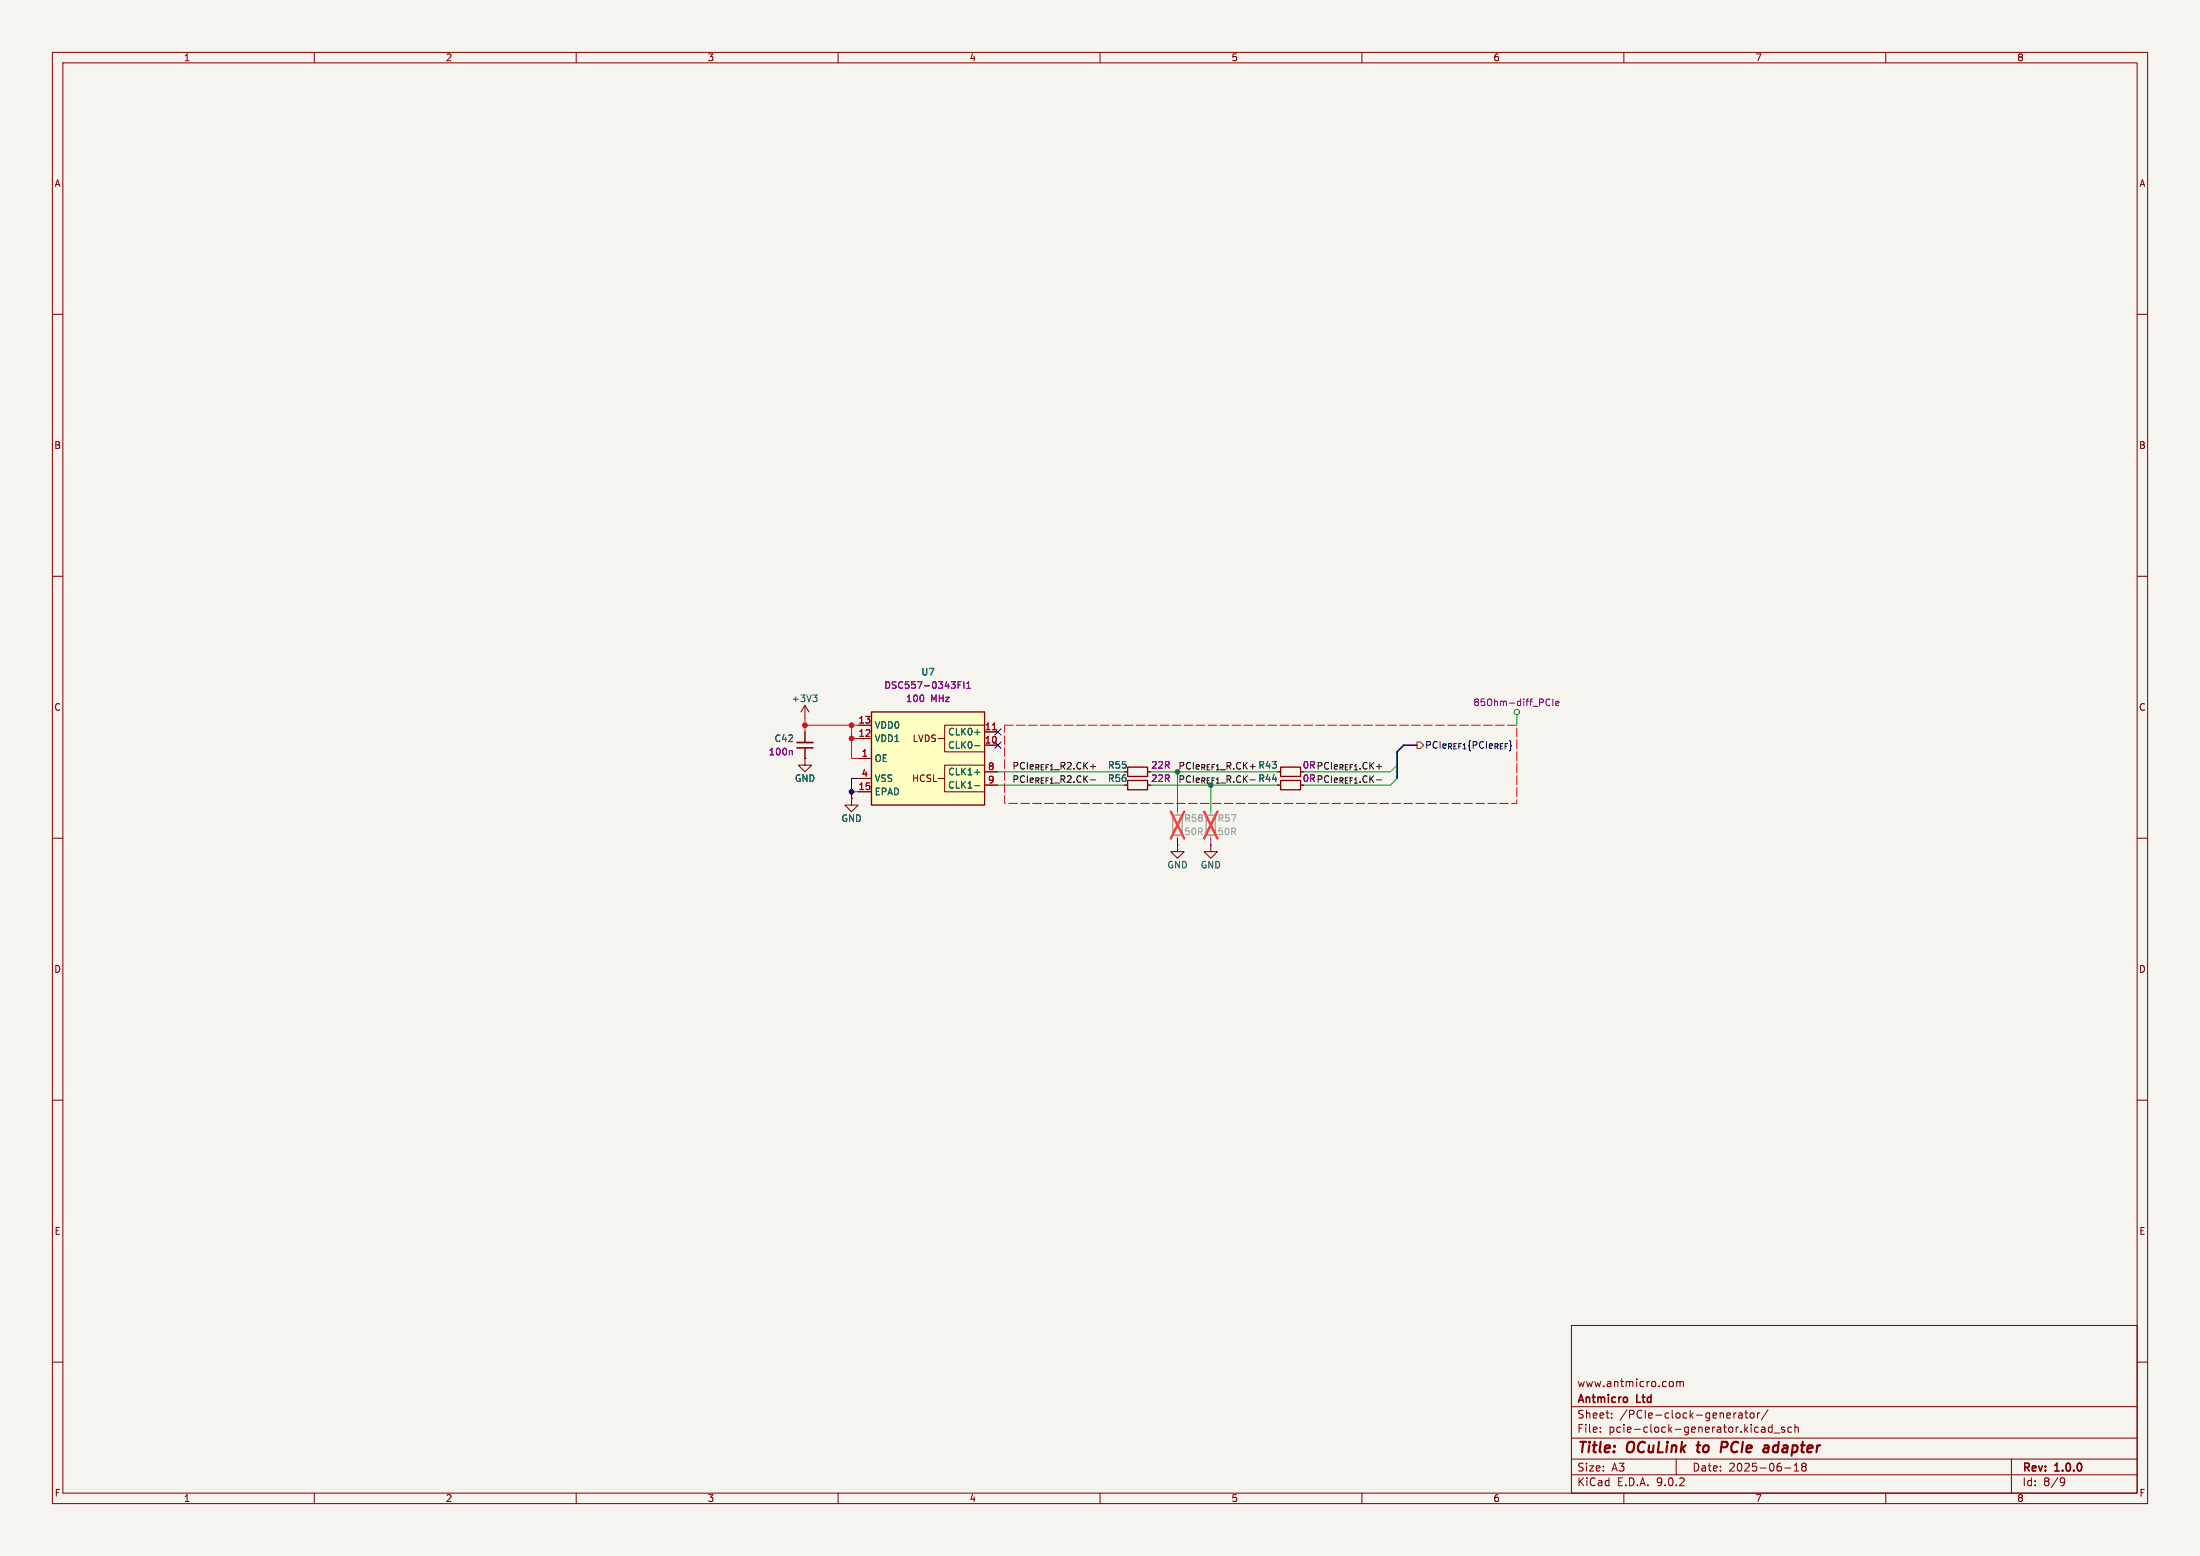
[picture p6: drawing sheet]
<svg xmlns="http://www.w3.org/2000/svg" width="420mm" height="297mm" viewBox="0 0 420 297" stroke-linecap="round" stroke-linejoin="round" font-family="sans-serif">
<path d="M0 0h420v297h-420z" fill="#f5f4ef" stroke="#f5f4ef" stroke-width=".19"/>
<g fill="none" stroke="#840000" stroke-width=".19">
<path d="M10 10h400v277h-400zM12 12h396v273h-396zM60 10v2M110 10v2M160 10v2M210 10v2M260 10v2M310 10v2M360 10v2M10 60h2M408 60h2M10 110h2"/>
<path d="M408 110h2M153.7 134.6v2.6M153.7 139.7v2M153.7 134.6l-.8 1.3M153.7 134.6l.7 1.3M10 160h2M153.7 144.8v1.3h1.2l-1.2 1.2-1.3-1.2h1.3M153.7 144.8h.1M153.7 142.7v2.1M214.6 147.3h.7M214.6 149.9h.7M219.1 147.3h.6"/>
<path d="M219.1 149.9h.6M408 160h2M10 210h2M408 210h2M300 253h108v32h-108zM10 260h2M300 278.5h108M300 274.5h108M300 268.5h108M305.5 273.2v.2M305.5 272.5v.1M307.7 270.5v.2"/>
<path d="M307.7 269.8v.1M319.2 263.7l.2 .3v.4l-.2 .3M320 278.5v3M320.1 263.8l.4-.1 .2 .2M320.1 263.7v1M320.7 263.9l.2-.2 .4 .1 .1 .9M320.7 263.9v.8M331 269.7v1M331.4 269.7l-.2 .1-.2 .2M331.9 269.8h.6l.1 .9M332.6 270l-.5 .1a.29 .29 0 0 0-.2 .3 .29 .29 0 0 0 .2 .3l.5-.1M333.1 269.7h.6"/>
<path d="M333.3 269.2v1.3l.4 .2M334.2 269.8l.4-.1 .3 .3v.4l-.3 .3-.4-.1-.1-.2zM335.5 269.7v1M335.9 269.7l-.2 .1-.2 .2M336.4 272.4h.3l.2 .2v.8M336.9 273.3l-.5 .1M336.9 272.7l-.5 .1M337.5 269.1l-1.3 1.9M338.3 272.5l-.4-.1-.3 .3 .1 .6h.6M338.3 271.9v1.5M338.7 273.5h1.1M340.7 272.5l-.4-.1-.2 .2 .1 .2 .5 .2v.3h-.6"/>
<path d="M342 272.5l-.4-.1-.3 .3 .1 .6h.6M342.5 279.7l.4-.4v1.5M342.7 272.5l.2-.1 .3 .1 .1 .9M342.7 271.9v1.5M344 279.4l-.1 .2 .3 .3M344.2 279.9l-.3 .3 .1 .4 .2 .2 .5-.1 .1-.2-.1-.4-.2-.2M344.2 279.9h.3M344.7 279.4l.1 .2-.3 .3M384 278.5v6.5M408 260h2M60 285v2M110 285v2"/>
<path d="M160 285v2M210 285v2M260 285v2M300 281.5h108M310 285v2M340.7 280.2h1.2M342.5 280.8h.9M360 285v2M393.6 282.1l.5 .1a.99 .99 0 0 1-.4 1.4h-.3M394.2 282.7l-.3 .3h-.3"/>
</g>
<path d="M323.9 275.9h.7M324.3 275.2l-.3 1.7 .3 .3M329.5 275.2h-.8l-.2 2M329.6 276.2l-1 .1M337.4 275.9l.3 .3-.2 1M337.5 277.1l-.2 .1M337.6 276.3l-.6 .1" fill="none" stroke="#840000" stroke-width=".4"/>
<path d="M215.3 146.4h3.8v1.8h-3.8zM215.3 149h3.8v1.7h-3.8z" fill="none" stroke="#840000" stroke-width=".25"/>
<path d="M152.1 142.7h3.1" fill="none" stroke="#840000" stroke-width=".3"/>
<path d="M152.1 141.7h3.1" fill="none" stroke="#840000" stroke-width=".33"/>
<path d="M151.1 143.2l.1 .2v.7" fill="none" stroke="#840084" stroke-width=".19"/>
<path d="M155.2 132.7h.8l-.5 .4M155.7 133.1l.3 .3v.3l-.3 .2" fill="none" stroke="#006464" stroke-width=".19"/>
<path d="M166.4 135.9h21.6v17.8h-21.6z" fill="#ffffc2"/>
<g fill="none" stroke="#840000" stroke-width=".19">
<path d="M153.7 139.7v2M163.8 138.4h2.6M188 138.4h-7.7v5.1h7.7M188 139.7h2.5M153.7 144.8h.1M153.7 142.7v2.1M162.6 152.4v1.3h1.2l-1.2 1.2-1.3-1.2h1.3M162.6 152.4h.1M163.8 141h2.6M163.8 148.6h2.6M163.8 144.8h2.6M163.8 151.1h2.6"/>
<path d="M179.1 141h1.2M179.1 148.6h1.2M188 146.1h-7.7v5h7.7M188 142.2h2.5M188 147.3h2.5M188 149.9h2.5M214.6 147.3h.7M214.6 149.9h.7M219.1 147.3h.6M219.1 149.9h.6M243.8 147.3h.7M243.8 149.9h.7"/>
<path d="M224.8 161.3v1.3h-1.3l1.3 1.2 1.3-1.2h-1.3M224.8 161.3h.1M231.1 161.3v1.3h-1.2l1.2 1.2 1.3-1.2h-1.3M231.1 161.3h.1"/>
</g>
<path d="M166.4 135.9h21.6v17.8h-21.6zM244.5 149h3.8v1.7h-3.8zM244.5 146.4h3.8v1.8h-3.8z" fill="none" stroke="#840000" stroke-width=".25"/>
<path d="M186.1 139.8h.9M186.1 142.3h.9M186.1 147.4h.9M186.1 150h.9" fill="none" stroke="#006464" stroke-width=".19"/>
<path d="M189.5 139.3h.7" fill="none" stroke="#a90000" stroke-width=".19"/>
<path d="M182.9 130.7h.4M183.5 130.1h-.6v1.3M184 130.1v1.3M184.5 131.4h.8M184.5 130.5l.4-.4v1.3M295.4 133.5h.5M295.9 134.6h-.5M296.5 133.4v1.3M297 134.3l.6-.2-.1-.2-.3-.1-.2 .2 .1 .6h.4M151.1 143.2l.1 .2v.7" fill="none" stroke="#840084" stroke-width=".19"/>
<path d="M223.9 155.6h1.8v3.8h-1.8zM230.3 155.6h1.7v3.8h-1.7z" fill="none" stroke="#9c9b98" stroke-width=".25"/>
<path d="M224.8 154.9v.7M224.8 159.4v.6M231.1 154.9v.7M231.1 159.4v.6" fill="none" stroke="#9c9b98" stroke-width=".19"/>
<path d="M223.5 154.9l2.6 5.1M226.1 154.9l-2.6 5.1M229.9 154.9l2.5 5.1M232.4 154.9l-2.5 5.1" fill="none" stroke="#e12e31" stroke-width=".46"/>
<g fill="none" stroke="#008400" stroke-width=".19">
<path d="M289.6 136.4v2"/>
<circle cx="289.6" cy="135.9" r=".51"/>
</g>
<path d="M191.8 138.4h97.8v15h-97.8v-15" fill="none" stroke="#f00" stroke-width=".19" stroke-dasharray="1.7 .6"/>
<path d="M270.5 141.6h.6l.7 .6-.7 .7h-.6z" fill="none" stroke="#725600" stroke-width=".19"/>
<path d="M270.5 142.2h-2.5l-1.3 1.3v5.1" fill="none" stroke="#000084" stroke-width=".3"/>
<path d="M153.7 138.4h10.1M153.7 137.2v2.5M162.6 138.4v6.4h1.2M162.6 141h1.2" fill="none" stroke="#f00" stroke-width=".19"/>
<path d="M162.6 151.1h1.2M163.8 148.6h-1.2v3.8M224.8 160v1.3M231.1 160v1.3" fill="none" stroke="#00f" stroke-width=".19"/>
<path d="M190.5 147.3h24.1M190.5 149.9h24.1M219.7 147.3h24.1M219.7 149.9h24.1M224.8 147.3v7.6M231.1 149.9v5M266.7 146.1l-1.3 1.2h-16.5M266.7 148.6l-1.3 1.3h-16.5" fill="none" stroke="#009600" stroke-width=".19"/>
<path d="M189.9 139.1l1.2 1.2M191.1 139.1l-1.2 1.2M189.9 141.6l1.2 1.2M191.1 141.6l-1.2 1.2" fill="none" stroke="#000084" stroke-width=".19"/>
<circle cx="224.8" cy="147.3" r=".46" fill="#009600" stroke="#009600" stroke-width=".19"/>
<g fill="#f00" stroke="#f00" stroke-width=".19">
<circle cx="153.7" cy="138.4" r=".46"/>
<circle cx="162.6" cy="138.4" r=".46"/>
<circle cx="162.6" cy="141" r=".46"/>
</g>
<circle cx="162.6" cy="151.1" r=".46" fill="#00f" stroke="#00f" stroke-width=".19"/>
<g font-size="2.8" fill="#840000">
<text x="301" y="277.9">Title:</text>
<text x="310.6" y="277.9">OCuLink</text>
<text x="324.9" y="277.9">to</text>
<text x="330.2" y="277.9">PCIe</text>
<text x="339.1" y="277.9">adapter</text>
</g>
<g font-size="2.1" fill="#840000">
<text x="301" y="268.2">Antmicro</text>
<text x="301" y="265">www.antmicro.com</text>
<text x="312.5" y="268.2">Ltd</text>
<text x="301" y="273.7">File:</text>
<text x="301" y="271">Sheet:</text>
<text x="307.1" y="273.7">pcie-clock-generator.kicad_sch</text>
<text x="309.2" y="271">/PCIe-clock-generator/</text>
<text x="301" y="281.1">Size:</text>
<text x="307.6" y="281.1">A3</text>
<text x="323" y="281.1">Date:</text>
<text x="330" y="281.1">2025-06-18</text>
<text x="386" y="281.3">Rev:</text>
<text x="392.4" y="281.3">1.0.0</text>
<text x="301" y="283.9">KiCad</text>
<text x="308.7" y="283.9">E.D.A.</text>
<text x="316.3" y="283.9">9.0.2</text>
<text x="386" y="283.9">Id:</text>
<text x="390.1" y="283.9">8/9</text>
</g>
<g font-size="1.8" fill="#840000">
<text x="35" y="11.9">1</text>
<text x="85" y="11.9">2</text>
<text x="135" y="11.9">3</text>
<text x="185" y="11.9">4</text>
<text x="235" y="11.9">5</text>
<text x="285" y="11.9">6</text>
<text x="335" y="11.9">7</text>
<text x="385" y="11.9">8</text>
<text x="10.3" y="35.9">A</text>
<text x="408.3" y="35.9">A</text>
<text x="10.3" y="85.9">B</text>
<text x="408.2" y="85.9">B</text>
<text x="10.3" y="135.9">C</text>
<text x="408.2" y="135.9">C</text>
<text x="174.1" y="141.8">LVDS</text>
<text x="174" y="149.5">HCSL</text>
<text x="248.6" y="146.9">0R</text>
<text x="248.6" y="149.4">0R</text>
<text x="10.3" y="185.9">D</text>
<text x="408.2" y="185.9">D</text>
<text x="10.3" y="235.9">E</text>
<text x="408.3" y="235.9">E</text>
<text x="10.3" y="285.9">F</text>
<text x="35" y="286.9">1</text>
<text x="85" y="286.9">2</text>
<text x="135" y="286.9">3</text>
<text x="185" y="286.9">4</text>
<text x="235" y="286.9">5</text>
<text x="285" y="286.9">6</text>
<text x="335" y="286.9">7</text>
<text x="385" y="286.9">8</text>
<text x="408.3" y="285.9">F</text>
</g>
<g font-size="1.8" fill="#840084">
<text x="168.7" y="131.7">DSC557-0343FI1</text>
<text x="172.9" y="134.2">100</text>
<text x="177.7" y="134.2">MHz</text>
<text x="281.2" y="135">85Ohm-diff_PCIe</text>
<text x="146.7" y="144.4">100n</text>
<text x="219.7" y="146.9">22R</text>
<text x="219.7" y="149.4">22R</text>
</g>
<g font-size="1.8" fill="#006464">
<text x="175.8" y="129.1">U7</text>
<text x="151" y="134.2">+3V3</text>
<text x="147.8" y="141.8">C42</text>
<text x="166.9" y="139.3">VDD0</text>
<text x="166.9" y="141.8">VDD1</text>
<text x="180.9" y="140.6">CLK0+</text>
<text x="180.9" y="143.1">CLK0-</text>
<text x="151.6" y="149.4">GND</text>
<text x="166.9" y="145.6">OE</text>
<text x="166.9" y="149.5">VSS</text>
<text x="180.9" y="148.2">CLK1+</text>
<text x="211.4" y="149.4">R56</text>
<text x="211.4" y="146.9">R55</text>
<text x="240.1" y="149.4">R44</text>
<text x="240.1" y="146.9">R43</text>
<text x="166.9" y="152">EPAD</text>
<text x="180.9" y="150.7">CLK1-</text>
<text x="160.5" y="157.1">GND</text>
<text x="222.8" y="166">GND</text>
<text x="229.1" y="166">GND</text>
</g>
<g font-size="1.8" fill="#a90000">
<text x="163.8" y="138.2">13</text>
<text x="163.8" y="140.7">12</text>
<text x="187.9" y="139.4">11</text>
<text x="187.9" y="142">10</text>
<text x="164.4" y="144.5">1</text>
<text x="164.4" y="148.3">4</text>
<text x="188.5" y="147.1">8</text>
<text x="188.5" y="149.6">9</text>
<text x="163.8" y="150.9">15</text>
</g>
<text font-size="1.8" fill="#000084" x="272" y="143.1">PCIe_{REF1}{PCIe_{REF}}</text>
<g font-size="1.8" fill="#0f0f0f">
<text x="193.2" y="147">PCIe_{REF1}_R2.CK+ R55</text>
<text x="193.2" y="149.5">PCIe_{REF1}_R2.CK- R56</text>
<text x="224.9" y="147">PCIe_{REF1}_R.CK+</text>
<text x="248.6" y="149.4">0R PCIe_{REF1}.CK-</text>
<text x="248.6" y="146.9">0R PCIe_{REF1}.CK+</text>
</g>
<text font-size="1.8" fill="#009600" x="224.9" y="149.5">PCIe_{REF1}_R.CK-</text>
<g font-size="1.8" fill="#939391">
<text x="226" y="157.1">R58</text>
<text x="232.3" y="157.1">R57</text>
</g>
<g font-size="1.8" fill="#9c9b98">
<text x="226" y="159.6">50R</text>
<text x="232.3" y="159.6">50R</text>
</g>
</svg>
